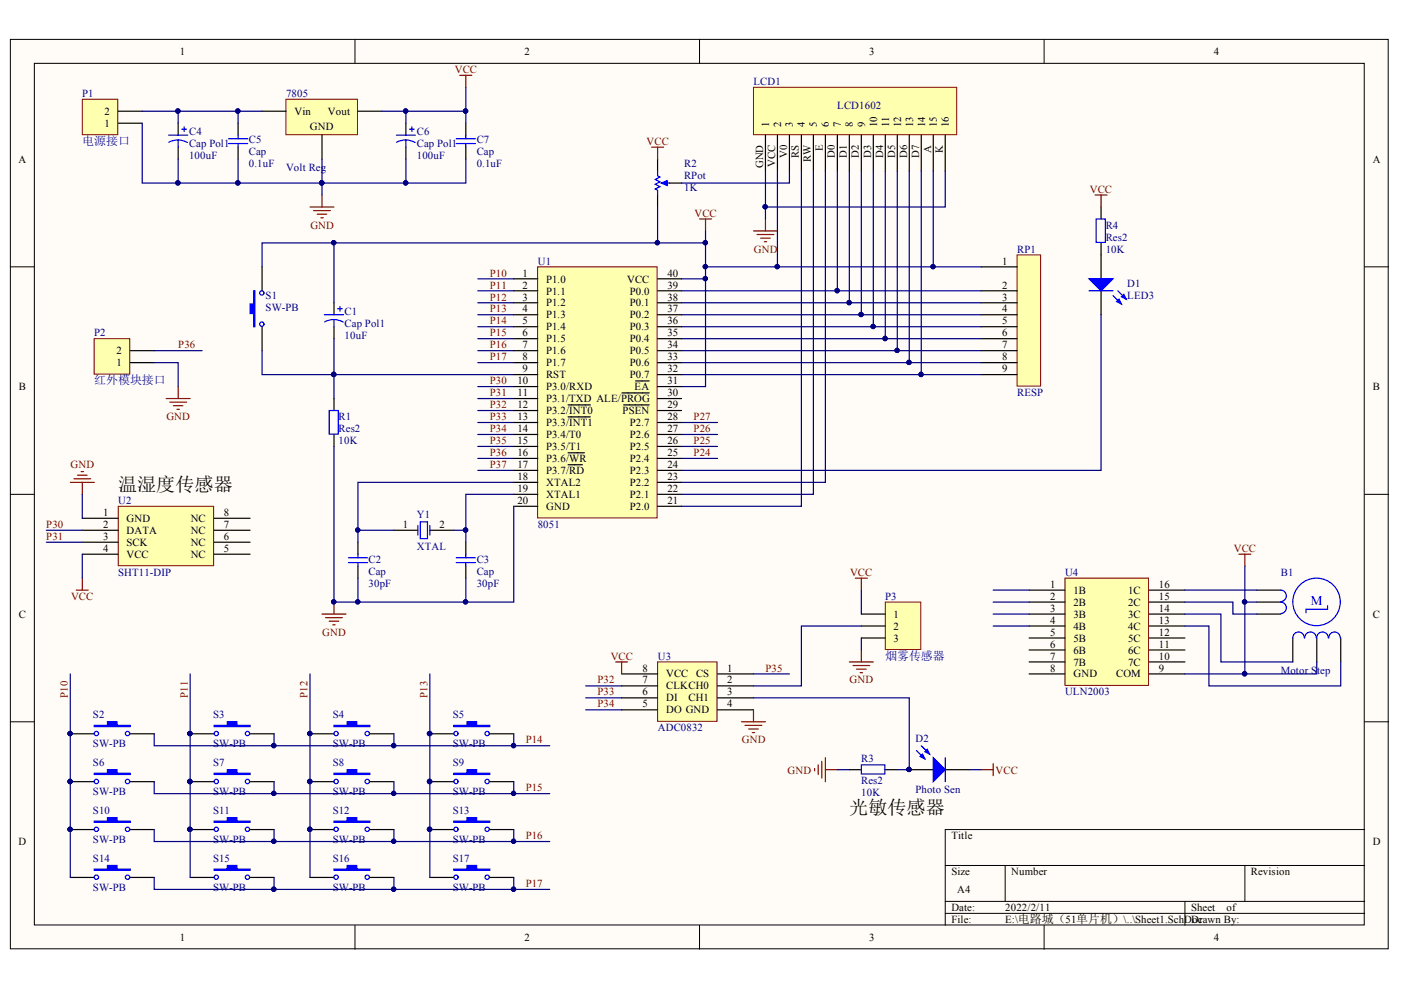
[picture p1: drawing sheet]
# Altium schematic sheet Sheet1.SchDoc
size A4

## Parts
7805  Volt Reg  [D2PAK_N]
B1  Motor Step  [DIP-6]
C1  Cap Pol1  value 10uF  [RB7.6-15]
C2  Cap  value 30pF  [RAD-0.3]
C3  Cap  value 30pF  [RAD-0.3]
C4  Cap Pol1  value 100uF  [RB7.6-15]
C5  Cap  value 0.1uF  [RAD-0.3]
C6  Cap Pol1  value 100uF  [RB7.6-15]
C7  Cap  value 0.1uF  [RAD-0.3]
D1  LED3  [3.5X2.8X1.9]
D2  Photo Sen  [PIN2]
LCD1  (no value)
P1  电源接口  [HDR1X2]
P2  红外模块接口  [HDR1X2]
P3  烟雾传感器  [HDR1X3]
R1  Res2  value 10K  [AXIAL-0.4]
R2  RPot  value 1K  [VR5]
R3  Res2  value 10K  [AXIAL-0.4]
R4  Res2  value 10K  [AXIAL-0.4]
RP1  RESP
S1  SW-PB  [SPST-2]
S2  SW-PB  [SPST-2]
S3  SW-PB  [SPST-2]
S4  SW-PB  [SPST-2]
S5  SW-PB  [SPST-2]
S6  SW-PB  [SPST-2]
S7  SW-PB  [SPST-2]
S8  SW-PB  [SPST-2]
S9  SW-PB  [SPST-2]
S10  SW-PB  [SPST-2]
S11  SW-PB  [SPST-2]
S12  SW-PB  [SPST-2]
S13  SW-PB  [SPST-2]
S14  SW-PB  [SPST-2]
S15  SW-PB  [SPST-2]
S16  SW-PB  [SPST-2]
S17  SW-PB  [SPST-2]
U1  8051
U2  SHT11-DIP
U3  ADC0832
U4  ULN2003
Y1  XTAL  [R38]

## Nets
GND: 7805.2(GND) C2.1 C3.1 C4.2 C5.1 C6.2 C7.1 LCD1.GND(1) LCD1.K(16) P1.1 P2.1 P3.3 R1.1 R3.2 U1.20(GND) U2.1(GND) U3.4(GND)
VCC: 7805.3(Vout) B1.2 B1.5 C1.1 C6.1 C7.2 D2.2(K) LCD1.A(15) LCD1.VCC(2) P3.1 R2.1(TOP) R2.2(BOT) R4.2 RP1.1 S1.2 U1.31(~{EA}) U1.40(VCC) U2.4(VCC) U3.8(VCC) U4.9(COM)
P10: S2.1 S6.1 S10.1 S14.1 U1.1(P1.0)
P11: S3.1 S7.1 S11.1 S15.1 U1.2(P1.1)
P12: S4.1 S8.1 S12.1 S16.1 U1.3(P1.2)
P13: S5.1 S9.1 S13.1 S17.1 U1.4(P1.3)
P14: S2.2 S3.2 S4.2 S5.2 U1.5(P1.4)
P15: S6.2 S7.2 S8.2 S9.2 U1.6(P1.5)
P16: S10.2 S11.2 S12.2 S13.2 U1.7(P1.6)
P17: S14.2 S15.2 S16.2 S17.2 U1.8(P1.7)
P24: U1.25(P2.4)
P25: U1.26(P2.5)
P26: U1.27(P2.6)
P27: U1.28(P2.7)
P30: U1.10(P3.0/RXD) U2.2(DATA)
P31: U1.11(P3.1/TXD) U2.3(SCK)
P32: U1.12(P3.2/~{INT0}) U3.7(CLK)
P33: U1.13(P3.3/~{INT1}) U3.6(DI)
P34: U1.14(P3.4/T0) U3.5(DO)
P35: U1.15(P3.5/T1) U3.1(CS)
P36: P2.2 U1.16(P3.6/~{WR})
P37: U1.17(P3.7/~{RD})
Net7805_1: 7805.1(Vin) C4.1 C5.2 P1.2
NetB1_1: B1.1 U4.16(1C)
NetB1_3: B1.3 U4.15(2C)
NetB1_4: B1.4 U4.14(3C)
NetB1_6: B1.6 U4.13(4C)
NetC1_2: C1.2 R1.2 S1.1 U1.9(RST)
NetC2_2: C2.2 U1.18(XTAL2) Y1.1(OSC1)
NetC3_2: C3.2 U1.19(XTAL1) Y1.2(OSC2)
NetD1_1: D1.1(A) R4.1
NetD1_2: D1.2(K) U1.24(P2.3)
NetD2_1: D2.1(A) R3.1 U3.3(CH1)
NetLCD1_D0: LCD1.D0(7) RP1.2 U1.39(P0.0)
NetLCD1_D1: LCD1.D1(8) RP1.3 U1.38(P0.1)
NetLCD1_D2: LCD1.D2(9) RP1.4 U1.37(P0.2)
NetLCD1_D3: LCD1.D3(10) RP1.5 U1.36(P0.3)
NetLCD1_D4: LCD1.D4(11) RP1.6 U1.35(P0.4)
NetLCD1_D5: LCD1.D5(12) RP1.7 U1.34(P0.5)
NetLCD1_D6: LCD1.D6(13) RP1.8 U1.33(P0.6)
NetLCD1_D7: LCD1.D7(14) RP1.9 U1.32(P0.7)
NetLCD1_E: LCD1.E(6) U1.23(P2.2)
NetLCD1_RS: LCD1.RS(4) U1.21(P2.0)
NetLCD1_RW: LCD1.RW(5) U1.22(P2.1)
NetLCD1_V0: LCD1.V0(3) R2.3(TAP)
NetP3_2: P3.2 U3.2(CH0)

Not connected (* = marked no-connect by the designer): U1 29(~{PSEN}) 30(ALE/~{PROG}); U2 5(NC) 6(NC) 7(NC) 8(NC); U4 1(1B) 2(2B) 3(3B) 4(4B) 5(5B) 6(6B) 7(7B) 8(GND) 10(7C) 11(6C) 12(5C)

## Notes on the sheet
- (near U2) 温湿度传感器
- (near R3) 光敏传感器
